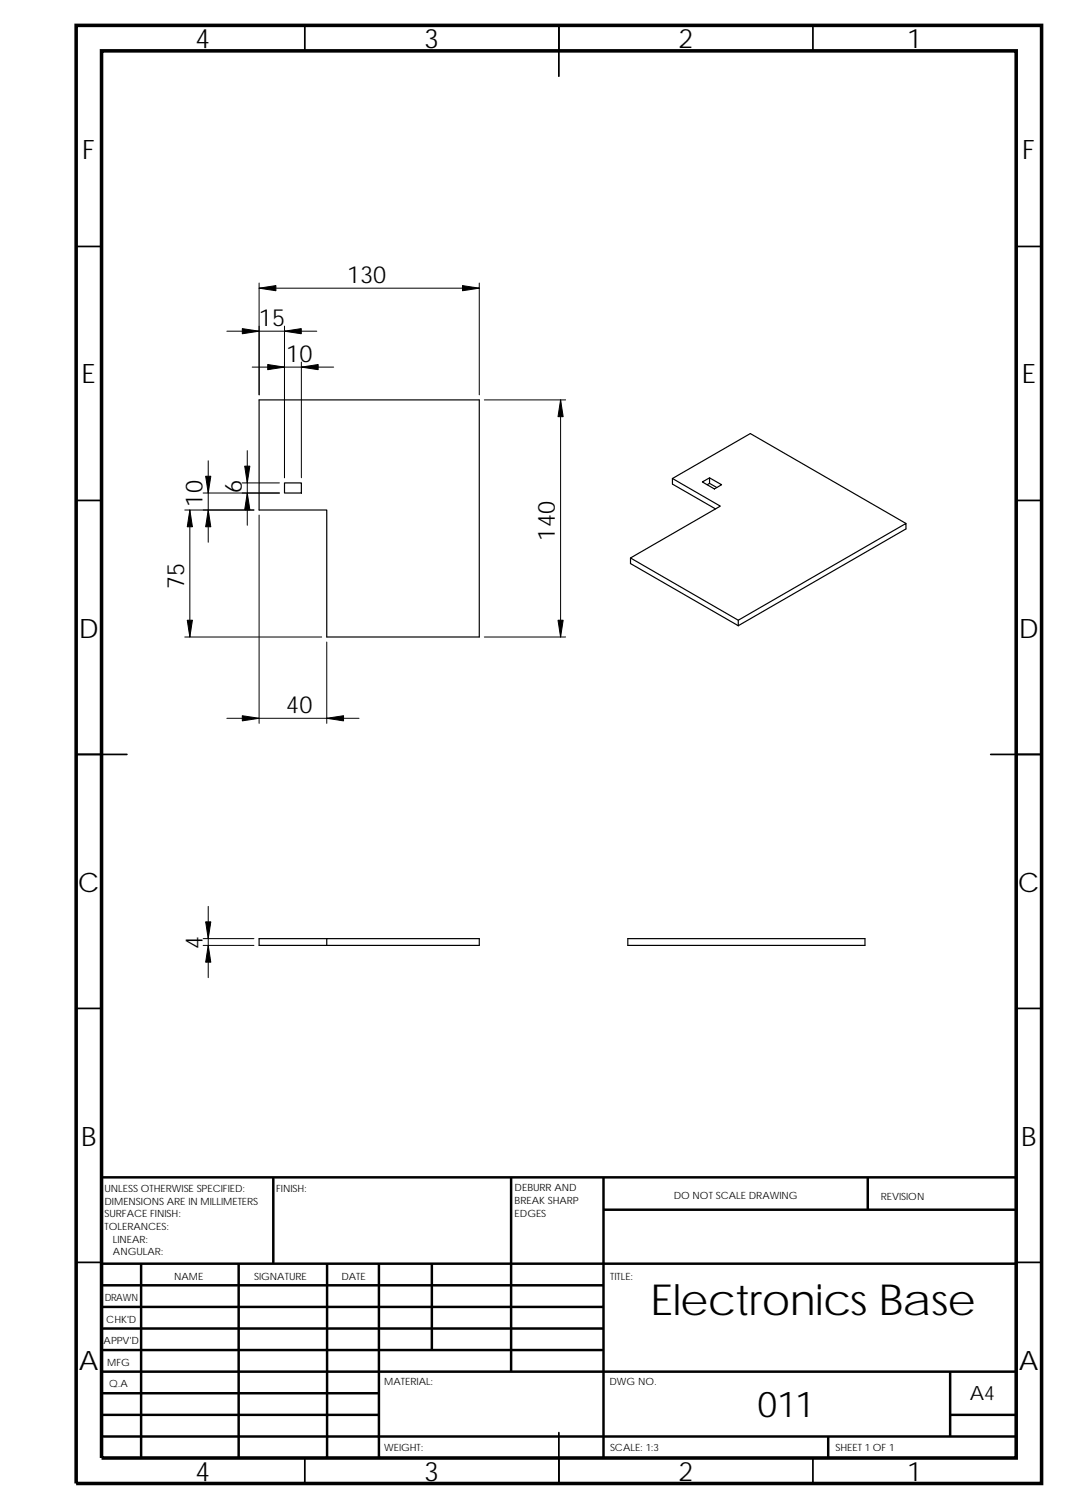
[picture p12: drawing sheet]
<svg xmlns="http://www.w3.org/2000/svg" width="210mm" height="297mm" viewBox="0 0 210 297" stroke-linecap="round" stroke-linejoin="round" font-family="sans-serif">
<g fill="none" stroke="#000" stroke-width=".34">
<path d="M60 5v5M110 5v10M160 5v5M15 48.5h5M200 48.5h5M15 98.5h5M200 98.5h5M15 148.5h10M195 148.5h10M15 198.5h5M200 198.5h5M15 248.5h5"/>
<path d="M200 248.5h5M60 287v5M110 282v10M160 287v5"/>
</g>
<g fill="none" stroke="#000" stroke-width=".49">
<path d="M53.8 231.8v17M100.6 231.8v38.2M118.8 231.8v55.2M118.8 238.1h81.2M170.8 231.8v6.3M200 231.8h-180v55.2M20 248.8h180M20 257.3h98.8M20 253h98.8M27.8 248.8v38.2M47 248.8v38.2M64.4 248.8v38.2"/>
<path d="M74.6 248.8v38.2M85 248.8v16.9M20 278.5h54.6M20 274.3h54.6M20 270h180M20 265.7h98.8M20 261.5h98.8M187 270v12.8M187 278.5h13M20 282.8h180M163 282.8v4.2"/>
</g>
<path d="M15 5h190v287h-190zM20 10h180v277h-180z" fill="none" stroke="#000" stroke-width=".7" stroke-linecap="butt"/>
<path d="M51 78.7h43.3v46.7h-30v-25h-13.3zM56 95.1h3.3v1.9h-3.3zM132.3 94.2v1.1l8.5 4.9M132.3 94.2l15.4-8.9 30.6 17.7M132.3 94.2l9.5 5.4-17.7 10.2M138.2 94.9l1.4-.8 2.4 1.3-1.4 .8zM139.2 95.4l.4-.3 1.5 .9M139.6 94.1v1M124.1 109.8l21.2 12.3 33-19.1v1.1l-33 19.1-21.2-12.3zM145.3 122.1v1.1M64.3 184.8h-13.3v1.3h43.3v-1.3h-30v1.3M123.5 184.8h46.7v1.3h-46.7z" fill="none" stroke="#000" stroke-width=".23"/>
<g fill="none" stroke="#000" stroke-width=".2">
<path d="M51 55.7v22M51 56.7h43.3M94.3 55.7v22M44.6 65.2h17.7M49.6 72.3h16.1M56 64.2v29.8M59.3 71.3v22.7M95.3 78.7h16M110.3 78.7v46.7M40 97h15M41 90.7v16M47.6 95.1h7.4"/>
<path d="M48.7 88.7v14.7M36.4 100.4h13.6M37.4 100.4v25M51 101.4v41M36.4 125.4h26.9M64.3 126.4v16M95.3 125.4h16M44.6 141.4h26.1M41 178.4v14M40 184.8h10M40 186.1h10"/>
</g>
<g fill="#000" stroke="#000" stroke-width=".2">
<path d="M51 56.7l3.3-.5v1z" fill-rule="evenodd"/>
<path d="M91 56.2l3.3 .5-3.3 .5z" fill-rule="evenodd"/>
<path d="M47.7 64.7l3.3 .5-3.3 .5z" fill-rule="evenodd"/>
<path d="M52.7 71.8l3.3 .5-3.3 .5z" fill-rule="evenodd"/>
<path d="M56 65.2l3.3-.5v1z" fill-rule="evenodd"/>
<path d="M59.3 72.3l3.3-.5v1z" fill-rule="evenodd"/>
<path d="M110.3 78.7l.5 3.3h-1z" fill-rule="evenodd"/>
<path d="M40.5 93.7h1l-.5 3.3z" fill-rule="evenodd"/>
<path d="M48.7 97l.5 3.4h-1z" fill-rule="evenodd"/>
<path d="M48.2 91.8h1l-.5 3.3z" fill-rule="evenodd"/>
<path d="M37.4 100.4l.5 3.3h-1z" fill-rule="evenodd"/>
<path d="M41 100.4l.5 3.3h-1z" fill-rule="evenodd"/>
<path d="M36.9 122.1h1l-.5 3.3z" fill-rule="evenodd"/>
<path d="M109.8 122.1h1l-.5 3.3z" fill-rule="evenodd"/>
<path d="M47.7 140.9l3.3 .5-3.3 .5z" fill-rule="evenodd"/>
<path d="M64.3 141.4l3.3-.5v1z" fill-rule="evenodd"/>
<path d="M40.5 181.5h1l-.5 3.3z" fill-rule="evenodd"/>
<path d="M41 186.1l.5 3.3h-1z" fill-rule="evenodd"/>
</g>
<text font-size="8.4" x="128" y="258.8">Electronics Base</text>
<text font-size="7" x="149.1" y="279">011</text>
<g font-size="5.3">
<text x="38.5" y="9.5">4</text>
<text x="83.5" y="9.5">3</text>
<text x="133.5" y="9.5">2</text>
<text x="178.5" y="9.5">1</text>
<text x="16.2" y="31.2">F</text>
<text x="201.2" y="31.2">F</text>
<text x="16.1" y="75.5">E</text>
<text x="201.1" y="75.5">E</text>
<text x="15.5" y="125.5">D</text>
<text x="200.5" y="125.5">D</text>
<text x="15.3" y="175.5">C</text>
<text x="200.3" y="175.5">C</text>
<text x="16" y="225.5">B</text>
<text x="201" y="225.5">B</text>
<text x="15.5" y="269.7">A</text>
<text x="200.5" y="269.7">A</text>
<text x="38.5" y="291.5">4</text>
<text x="83.5" y="291.5">3</text>
<text x="133.5" y="291.5">2</text>
<text x="178.5" y="291.5">1</text>
</g>
<g font-size="4.7">
<text x="68.3" y="55.7">130</text>
<text x="50.9" y="64.2">15</text>
<text x="56.3" y="71.2">10</text>
<text x="39.9" y="99.7" transform="rotate(-90 39.9 99.7)">10</text>
<text x="47.6" y="97" transform="rotate(-90 47.6 97)">6</text>
<text x="109.2" y="106.4" transform="rotate(-90 109.2 106.4)">140</text>
<text x="36.3" y="116" transform="rotate(-90 36.3 116)">75</text>
<text x="56.3" y="140.4">40</text>
<text x="39.9" y="186.7" transform="rotate(-90 39.9 186.7)">4</text>
</g>
<text font-size="3.9" x="190.8" y="275.5">A4</text>
<g font-size="2">
<text x="20.6" y="234.6">UNLESS OTHERWISE SPECIFIED:</text>
<text x="20.6" y="237.1">DIMENSIONS ARE IN MILLIMETERS</text>
<text x="20.6" y="239.6">SURFACE FINISH:</text>
<text x="54.4" y="234.6">FINISH:</text>
<text x="101.3" y="239.5">EDGES</text>
<text x="101.3" y="234.5">DEBURR AND</text>
<text x="101.3" y="237">BREAK SHARP</text>
<text x="132.6" y="236">DO NOT SCALE DRAWING</text>
<text x="173.3" y="236.2">REVISION</text>
<text x="20.6" y="242.1">TOLERANCES:</text>
<text x="22.2" y="244.6">LINEAR:</text>
<text x="22.2" y="247.1">ANGULAR:</text>
<text x="50" y="252">SIGNATURE</text>
<text x="67.2" y="252">DATE</text>
<text x="120.1" y="252">TITLE:</text>
<text x="20.6" y="256.2">DRAWN</text>
<text x="34.3" y="252">NAME</text>
<text x="20.9" y="260.4">CHK'D</text>
<text x="20.4" y="264.5">APPV'D</text>
<text x="21.1" y="268.8">MFG</text>
<text x="21.5" y="273">Q.A</text>
<text x="75.6" y="272.5">MATERIAL:</text>
<text x="119.9" y="272.5">DWG NO.</text>
<text x="75.6" y="285.6">WEIGHT:</text>
<text x="120.1" y="285.6">SCALE: 1:3</text>
<text x="164.4" y="285.6">SHEET 1 OF 1</text>
</g>
</svg>
